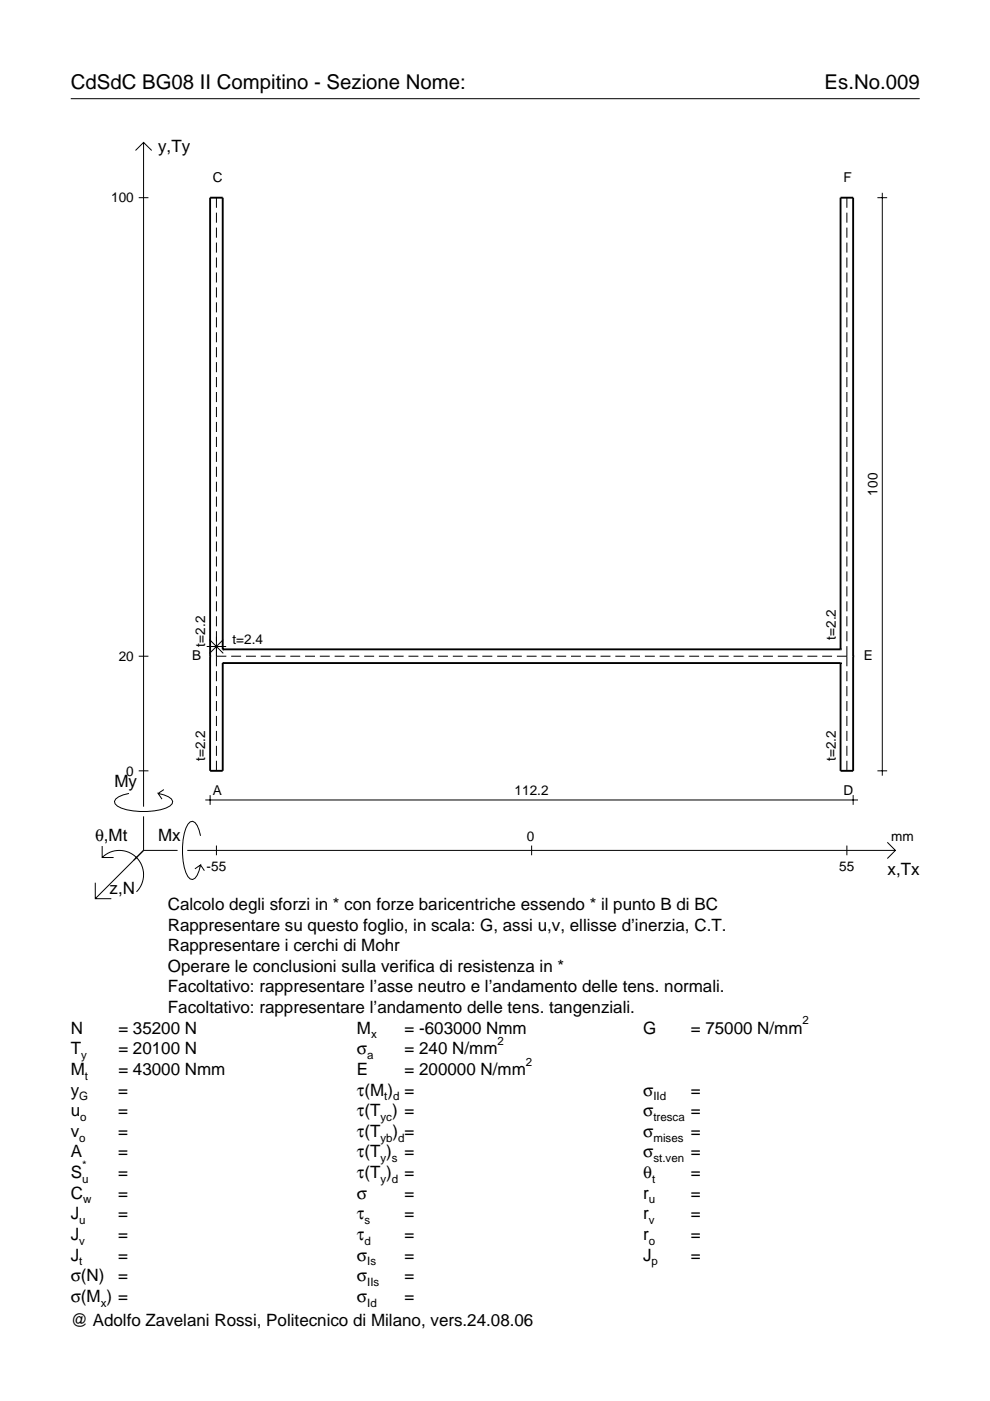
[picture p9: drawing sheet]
<svg xmlns="http://www.w3.org/2000/svg" width="210mm" height="297mm" viewBox="0 0 210 297" stroke-linecap="round" stroke-linejoin="round" font-family="sans-serif">
<g fill="none" stroke="#000" stroke-width=".21">
<path d="M15 20.9h180M28.7 31.9l1.7-1.7 1.8 1.7M30.4 30.2v140.8M29.4 41.9h2.1M45.9 41.9v2.2M45.9 45.1v2.1M45.9 48.3v2.1M45.9 51.4v2.2M45.9 54.6v2.1M45.9 57.8v2.1M179.6 41.9v2.2M179.6 45.1v2.1"/>
<path d="M179.6 48.3v2.1M179.6 51.4v2.2M179.6 54.6v2.1M179.6 57.8v2.1M186 41.9h2.1M187.1 40.9v123.6M45.9 60.9v2.2M45.9 64.1v2.1M45.9 67.3v2.1M45.9 70.4v2.2M45.9 73.6v2.1M45.9 76.8v2.1"/>
<path d="M45.9 79.9v2.2M179.6 60.9v2.2M179.6 64.1v2.1M179.6 67.3v2.1M179.6 70.4v2.2M179.6 73.6v2.1M179.6 76.8v2.1M179.6 79.9v2.2M45.9 83.1v2.2M45.9 86.3v2.1M45.9 89.5v2.1M45.9 92.6v2.2"/>
<path d="M45.9 95.8v2.1M45.9 99v2.1M179.6 83.1v2.2M179.6 86.3v2.1M179.6 89.5v2.1M179.6 92.6v2.2M179.6 95.8v2.1M179.6 99v2.1M45.9 102.1v2.2M45.9 105.3v2.1M45.9 108.5v2.1M45.9 111.6v2.2"/>
<path d="M45.9 114.8v2.1M45.9 118v2.1M179.6 102.1v2.2M179.6 105.3v2.1M179.6 108.5v2.1M179.6 111.6v2.2M179.6 114.8v2.1M179.6 118v2.1M29.4 139.1h2.1M43.8 137.1h4.1M44.4 135.6l2.9 2.9M45.9 139.1h2.1"/>
<path d="M45.9 121.1v2.2M45.9 124.3v2.2M45.9 127.5v2.1M45.9 130.7v2.1M45.9 133.8v7.5M47.3 135.6l-2.9 2.9M49 139.1h2.1M52.1 139.1h2.2M55.3 139.1h2.1M58.4 139.1h2.1M61.5 139.1h2.1M64.7 139.1h2.1"/>
<path d="M67.8 139.1h2.1M70.9 139.1h2.1M74.1 139.1h2.1M77.2 139.1h2.1M80.3 139.1h2.1M83.5 139.1h2.1M86.6 139.1h2.1M89.7 139.1h2.1M92.9 139.1h2.1M96 139.1h2.1M99.1 139.1h2.1M102.3 139.1h2.1"/>
<path d="M105.4 139.1h2.1M108.5 139.1h2.1M111.7 139.1h2.1M114.8 139.1h2.1M117.9 139.1h2.1M121.1 139.1h2.1M124.2 139.1h2.1M127.3 139.1h2.1M130.5 139.1h2.1M133.6 139.1h2.1M136.7 139.1h2.1M139.9 139.1h2.1"/>
<path d="M143 139.1h2.1M146.1 139.1h2.1M149.3 139.1h2.1M152.4 139.1h2.1M155.5 139.1h2.1M158.7 139.1h2.1M161.8 139.1h2.1M164.9 139.1h2.1M168.1 139.1h2.1M171.2 139.1h2.1M174.3 139.1h2.1M177.4 139.1h2.2"/>
<path d="M179.6 121.1v2.2M179.6 124.3v2.2M179.6 127.5v2.1M179.6 130.7v2.1M179.6 133.8v2.2M179.6 137v4.3M45.9 142.3v2.1M45.9 145.5v2.1M45.9 148.6v2.2M45.9 151.8v2.1M45.9 155v2.1M45.9 158.1v2.2"/>
<path d="M179.6 142.3v2.1M179.6 145.5v2.1M179.6 148.6v2.2M179.6 151.8v2.1M179.6 155v2.1M179.6 158.1v2.2M21.7 179.4v2.4h2.4M27.3 168.2a3.6 3.6 0 0 0-3 1.7l.1 .5a5.6 5.6 0 0 0 3.8 1.5 13.4 13.4 0 0 0 7.8-1l.5-.5 .1-.5a3.6 3.6 0 0 0-3.1-1.7l.8 1.2M29.4 163.4h2.1M30.4 173.1v7.2M34.7 167.4l-1.2 .8M42.5 177.2a3.6 3.6 0 0 0-1.7-3.1l-.5 .2a5.7 5.7 0 0 0-1.5 3.7 13.3 13.3 0 0 0 1 7.9l.5 .5 .5 .1a3.6 3.6 0 0 0 1.7-3.1l-1.2 .8"/>
<path d="M43.5 169.6h138.4M44.5 168.6v2M45.9 161.3v2.1M45.9 179.3v2M112.7 179.3v2M179.6 161.3v2.1M179.6 179.3v2M180.9 168.6v2M186 163.4h2.1M188.1 178.6l1.7 1.7-1.7 1.7M20.2 187.2v3.3h3.4M21.7 181.8a5.1 5.1 0 0 1 7.2 0 5.1 5.1 0 0 1 0 7.3"/>
<path d="M30.4 180.3l-10.2 10.2M30.4 180.3h7.2M39.7 180.3h150.1M42.5 183.4l.8 1.2"/>
</g>
<path d="M44.5 139.1h.1M47.2 137.7h.1M47.2 137.7v-95.8h-2.7v121.5h2.7v-22.8M47.2 137.7h131M178.2 137.7h.1M178.2 137.7v-95.8h2.7v121.5h-2.7v-22.8M180.9 139.1h.1M47.2 140.6h.1M47.2 140.6h131M178.2 140.6h.1" fill="none" stroke="#000" stroke-width=".4"/>
<g font-size="4.3">
<text x="15" y="18.9">CdSdC BG08 II Compitino - Sezione Nome:</text>
<text x="174.8" y="18.9">Es.No.009</text>
</g>
<g font-size="3.6">
<text x="33.5" y="32.3">y,Ty</text>
<text x="24.3" y="166.9">My</text>
<text x="20.1" y="178.2">θ,Mt</text>
<text x="33.5" y="178.2">Mx</text>
<text x="188.2" y="185.5">x,Tx</text>
<text x="23.2" y="189.6">z,N</text>
<text x="35.6" y="192.9">Calcolo degli sforzi in * con forze baricentriche essendo * il punto B di BC</text>
<text x="35.6" y="197.3">Rappresentare su questo foglio, in scala: G, assi u,v, ellisse d’inerzia, C.T.</text>
<text x="35.6" y="201.7">Rappresentare i cerchi di Mohr</text>
<text x="35.6" y="206">Operare le conclusioni sulla verifica di resistenza in *</text>
<text x="35.6" y="210.4">Facoltativo: rappresentare l’asse neutro e l’andamento delle tens. normali.</text>
<text x="35.6" y="214.8">Facoltativo: rappresentare l’andamento delle tens. tangenziali.</text>
<text x="15" y="219.2">N</text>
<text x="25.1" y="219.2">= 35200 N</text>
<text x="75.7" y="219.2">M</text>
<text x="85.8" y="219.2">= -603000 Nmm</text>
<text x="136.4" y="219.2">G</text>
<text x="146.5" y="219.2">= 75000 N/mm</text>
<text x="15" y="223.5">T</text>
<text x="15" y="227.9">M</text>
<text x="25.1" y="223.5">= 20100 N</text>
<text x="25.1" y="227.9">= 43000 Nmm</text>
<text x="75.7" y="223.5">σ</text>
<text x="75.7" y="227.9">E</text>
<text x="85.8" y="223.5">= 240 N/mm</text>
<text x="85.8" y="227.9">= 200000 N/mm</text>
<text x="15" y="232.3">y</text>
<text x="25.1" y="232.3">=</text>
<text x="75.7" y="232.3">τ(M ) =</text>
<text x="136.4" y="232.3">σ</text>
<text x="146.5" y="232.3">=</text>
<text x="15" y="236.7">u</text>
<text x="25.1" y="236.7">=</text>
<text x="75.7" y="236.7">τ(T ) =</text>
<text x="136.4" y="236.7">σ</text>
<text x="146.5" y="236.7">=</text>
<text x="15" y="241">v</text>
<text x="15" y="245.4">A</text>
<text x="25.1" y="241">=</text>
<text x="25.1" y="245.4">=</text>
<text x="75.7" y="245.4">τ(T )</text>
<text x="75.7" y="241">τ(T</text>
<text x="83.3" y="241">) =</text>
<text x="85.8" y="245.4">=</text>
<text x="136.4" y="241">σ</text>
<text x="136.4" y="245.4">σ</text>
<text x="146.5" y="241">=</text>
<text x="146.5" y="245.4">=</text>
<text x="15" y="249.8">S</text>
<text x="25.1" y="249.8">=</text>
<text x="75.7" y="249.8">τ(T )</text>
<text x="85.8" y="249.8">=</text>
<text x="136.4" y="249.8">θ</text>
<text x="146.5" y="249.8">=</text>
<text x="15" y="254.2">C</text>
<text x="25.1" y="254.2">=</text>
<text x="75.7" y="254.2">σ</text>
<text x="85.8" y="254.2">=</text>
<text x="136.4" y="254.2">r</text>
<text x="146.5" y="254.2">=</text>
<text x="15" y="258.5">J</text>
<text x="15" y="262.9">J</text>
<text x="25.1" y="258.5">=</text>
<text x="25.1" y="262.9">=</text>
<text x="75.7" y="258.5">τ</text>
<text x="75.7" y="262.9">τ</text>
<text x="85.8" y="258.5">=</text>
<text x="85.8" y="262.9">=</text>
<text x="136.4" y="258.5">r</text>
<text x="136.4" y="262.9">r</text>
<text x="146.5" y="258.5">=</text>
<text x="146.5" y="262.9">=</text>
<text x="15" y="267.3">J</text>
<text x="25.1" y="267.3">=</text>
<text x="75.7" y="267.3">σ</text>
<text x="85.8" y="267.3">=</text>
<text x="136.4" y="267.3">J</text>
<text x="146.5" y="267.3">=</text>
<text x="15" y="271.7">σ(N)</text>
<text x="25.1" y="271.7">=</text>
<text x="75.7" y="271.7">σ</text>
<text x="85.8" y="271.7">=</text>
<text x="15" y="276">σ(M ) =</text>
<text x="15" y="281.2">@ Adolfo Zavelani Rossi, Politecnico di Milano, vers.24.08.06</text>
<text x="75.7" y="276">σ</text>
<text x="85.8" y="276">=</text>
</g>
<g font-size="2.9">
<text x="45.1" y="38.6">C</text>
<text x="178.8" y="38.6">F</text>
<text x="23.6" y="42.9">100</text>
<text x="186" y="105.1" transform="rotate(-90 186 105.1)">100</text>
<text x="43.5" y="137.1" transform="rotate(-90 43.5 137.1)">t=2.2</text>
<text x="49.3" y="136.6">t=2.4</text>
<text x="177.2" y="135.6" transform="rotate(-90 177.2 135.6)">t=2.2</text>
<text x="25.2" y="140.1">20</text>
<text x="40.7" y="140">B</text>
<text x="183.2" y="140">E</text>
<text x="43.5" y="161.4" transform="rotate(-90 43.5 161.4)">t=2.2</text>
<text x="177.2" y="161.4" transform="rotate(-90 177.2 161.4)">t=2.2</text>
<text x="26.8" y="164.4">0</text>
<text x="45.1" y="168.5">A</text>
<text x="109.1" y="168.6">112.2</text>
<text x="178.8" y="168.5">D</text>
<text x="111.7" y="178.2">0</text>
<text x="189" y="178.2">mm</text>
<text x="43.8" y="184.7">-55</text>
<text x="178" y="184.7">55</text>
</g>
<g font-size="2.4">
<text x="78.7" y="220.2">x</text>
<text x="105.5" y="221.5">2</text>
<text x="170.2" y="217.2">2</text>
<text x="17.2" y="224.5">y</text>
<text x="77.9" y="224.5">a</text>
<text x="111.5" y="225.9">2</text>
<text x="16.8" y="233.3">G</text>
<text x="18" y="228.9">t</text>
<text x="81.5" y="233.3">t d</text>
<text x="138.5" y="233.3">IId</text>
<text x="17" y="237.7">o</text>
<text x="80.7" y="237.7">yc</text>
<text x="138.5" y="237.7">tresca</text>
<text x="16.8" y="242">o</text>
<text x="80.7" y="242">yb d</text>
<text x="138.5" y="242">mises</text>
<text x="17.4" y="250.8">u</text>
<text x="17.4" y="247.8">*</text>
<text x="80.7" y="246.4">y s</text>
<text x="80.7" y="250.8">y d</text>
<text x="138.2" y="250.8">t</text>
<text x="138.5" y="246.4">st.ven</text>
<text x="17.6" y="255.2">w</text>
<text x="137.6" y="255.2">u</text>
<text x="16.8" y="259.5">u</text>
<text x="16.8" y="263.9">v</text>
<text x="77.3" y="259.5">s</text>
<text x="77.3" y="263.9">d</text>
<text x="137.6" y="259.5">v</text>
<text x="137.6" y="263.9">o</text>
<text x="16.8" y="268.3">t</text>
<text x="77.9" y="268.3">Is</text>
<text x="138.2" y="268.3">p</text>
<text x="77.9" y="272.7">IIs</text>
<text x="21.4" y="277">x</text>
<text x="77.9" y="277">Id</text>
</g>
</svg>
